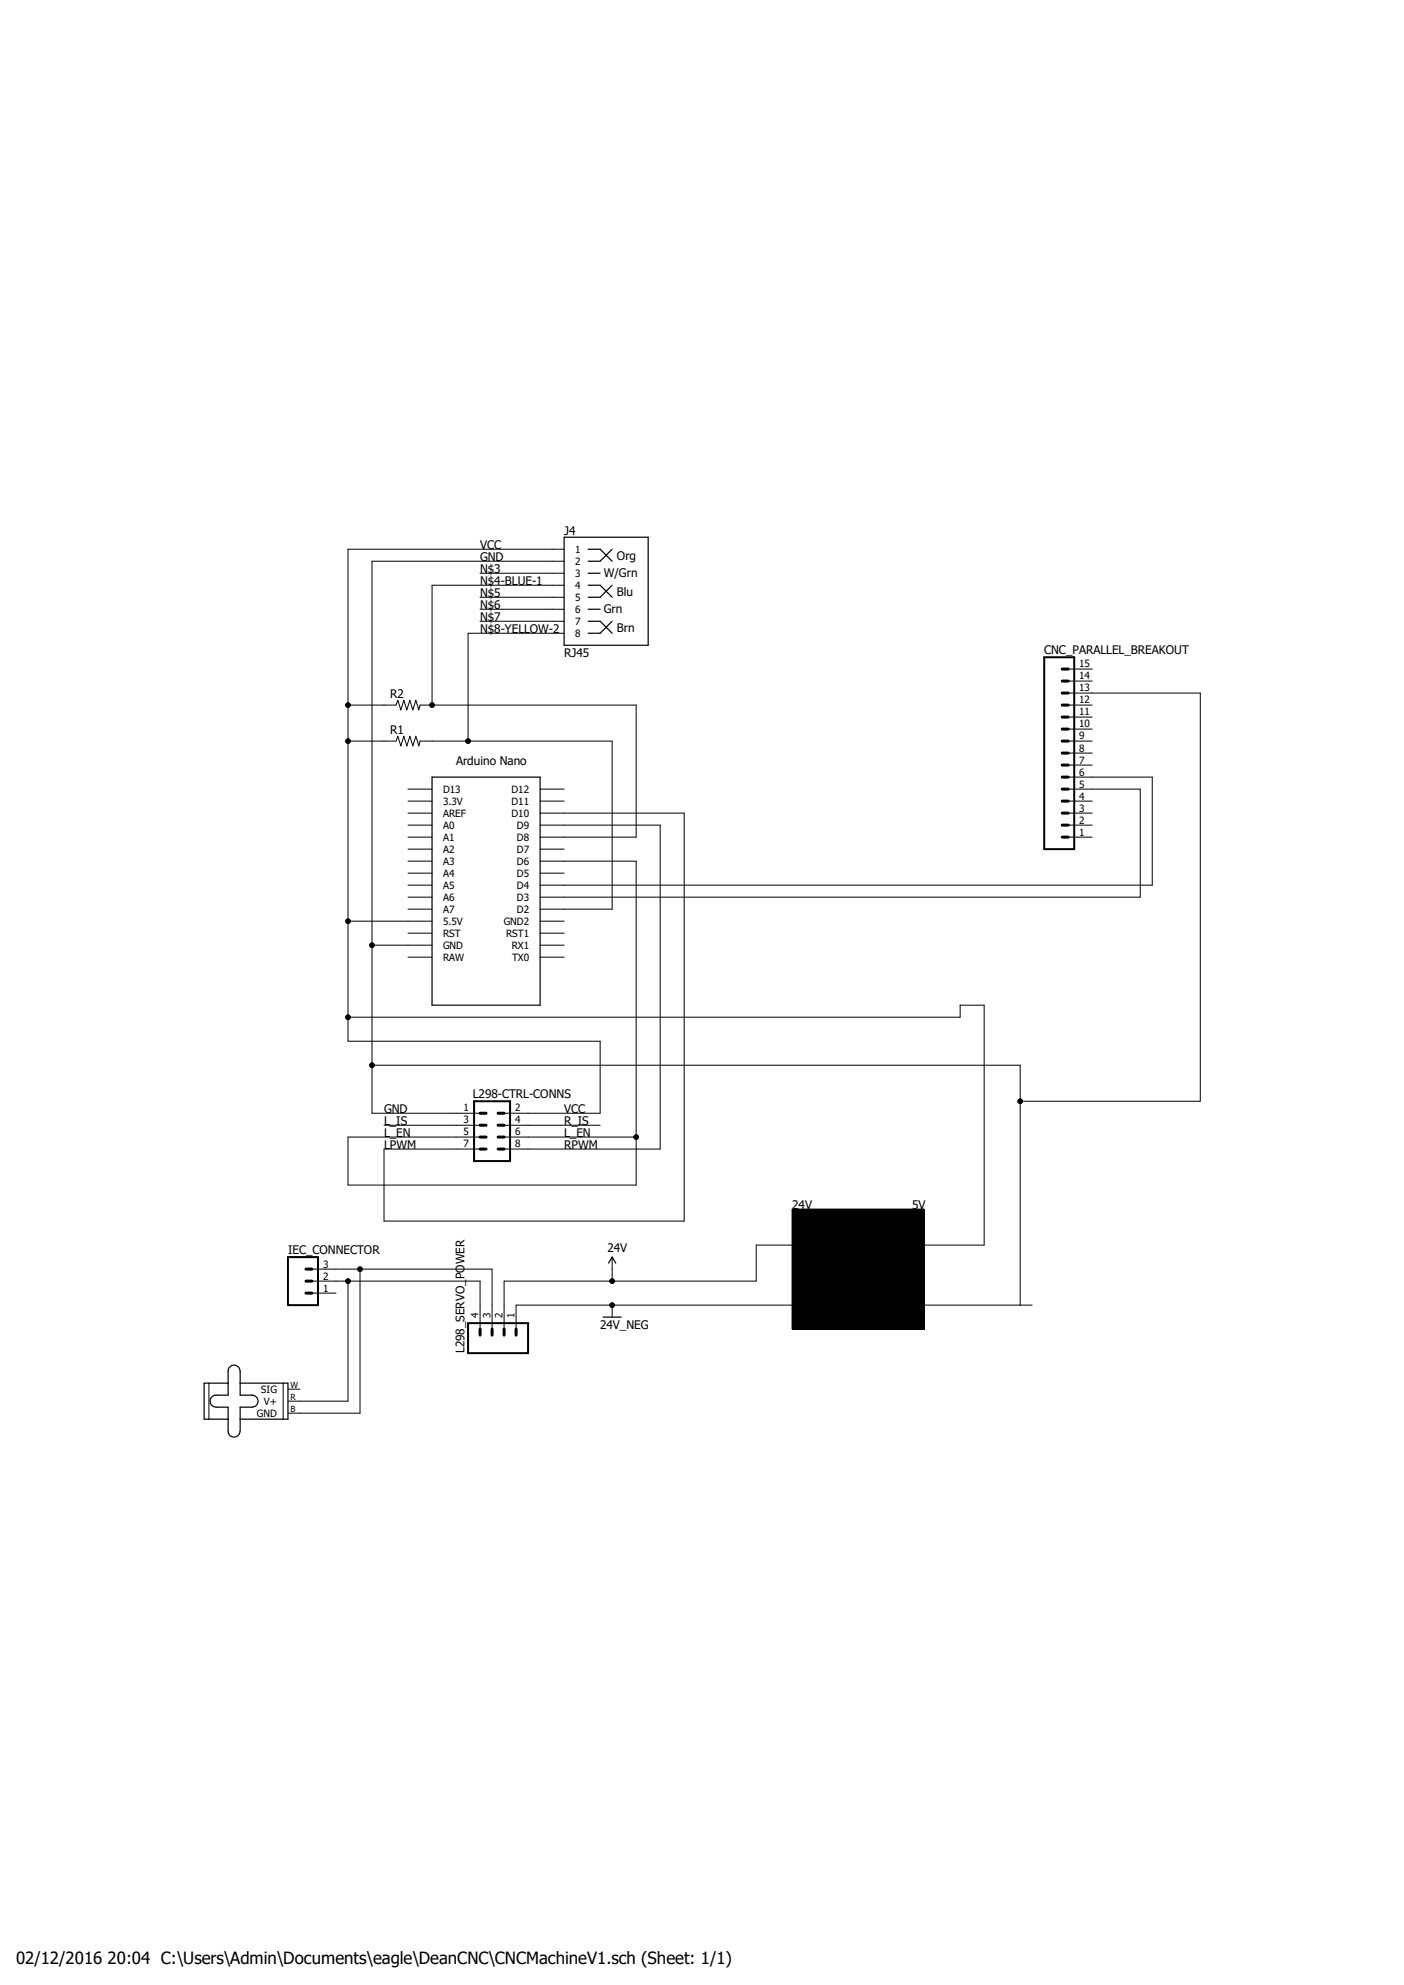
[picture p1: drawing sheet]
<svg xmlns="http://www.w3.org/2000/svg" width="297mm" height="420mm" viewBox="0 0 297 420" stroke-linecap="round" stroke-linejoin="round" font-family="sans-serif">
<path d="M43 110.7l211 193.5M254 110.7l-211 193.5" fill="none" stroke="#fff" stroke-width=".21"/>
<g fill="none" stroke="#000" stroke-width=".64">
<path d="M224.7 159.3h1.3M224.7 156.8h1.3M224.7 154.3h1.3M224.7 151.7h1.3M224.7 149.2h1.3M224.7 146.6h1.3M224.7 144.1h1.3M224.7 141.6h1.3M224.7 172h1.3M224.7 174.6h1.3M224.7 177.1h1.3M224.7 167h1.3"/>
<path d="M224.7 169.5h1.3M224.7 164.4h1.3M224.7 161.9h1.3M101.6 238.1h1.2M101.6 235.5h1.2M105.4 238.1h1.2M105.4 235.5h1.2M101.6 240.6h1.2M101.6 243.1h1.2M105.4 240.6h1.2M105.4 243.1h1.2M64.7 268.5h1.3"/>
<path d="M64.7 271.1h1.3M64.7 273.6h1.3M101.6 281.2v1.3M104.1 281.2v1.3M106.6 281.2v1.3M109.2 281.2v1.3"/>
</g>
<path d="M220.9 139.1h6.3v40.6h-6.3zM100.3 233h7.6v12.7h-7.6zM60.9 266h6.4v10.1h-6.4zM99 280h12.7v6.3h-12.7z" fill="none" stroke="#000" stroke-width=".42"/>
<g fill="none" stroke="#000" stroke-width=".21">
<path d="M119.3 118.7h-40.6v116.8h22.9M119.3 116.2h-45.7v104.1h53.4v15.2h-20.4M101.6 121.3h17.7M101.6 131.4h17.7M101.6 128.9h17.7M101.6 126.4h17.7M119.3 123.8h-27.9v25.4M119.3 134h-20.3v22.8M73.6 156.8h10.2l.4-1 .6 2 .6-2 .7 2 .6-2 .6 2 .7-2 .6 2 .3-1h40.6v35.6h-15.2M73.6 149.2h10.2l.4-1 .6 2 .6-2 .7 2 .6-2 .6 2 .7-2 .6 2 .3-1h45.7v27.9h-20.3M226 156.8h5.1M226 149.2h5.1"/>
<path d="M226 159.3h5.1M226 154.3h5.1M226 151.7h5.1M226 146.6h27.9v86.4h-38.1M226 144.1h5.1M226 141.6h5.1M86.3 169.5h5.1M86.3 172h5.1M86.3 179.7h5.1M86.3 177.1h5.1M86.3 174.6h5.1M86.3 167h5.1"/>
<path d="M114.3 172h30.4v86.4h-63.5v-15.3h20.4M114.3 174.6h25.4v68.5h-33.1M114.3 169.5h5M114.3 179.7h5M114.3 167h5M226 169.5h5.1M226 172h5.1M226 167h15.2v22.8h-126.9M226 164.4h17.8v22.9h-129.5M226 177.1h5.1M226 174.6h5.1M226 161.9h5.1"/>
<path d="M73.6 194.9h17.8M78.7 200h12.7M86.3 197.4h5.1M86.3 192.4h5.1M86.3 189.8h5.1M86.3 187.3h5.1M86.3 184.7h5.1M86.3 182.2h5.1M114.3 182.2h20.3v68.5h-61v-10.1h28M114.3 200h5M114.3 197.4h5M114.3 194.9h5"/>
<path d="M114.3 184.7h5M73.6 215.2h129.5v-2.5h5.1v50.7h-12.7M86.3 202.5h5.1M114.3 202.5h5M78.7 225.4h137.1v50.7M81.2 238.1h20.4M106.6 238.1h20.4M106.6 240.6h28M167.6 255.8h27.9v25.4h-27.9zM66 273.6h5.1M66 271.1h35.6v10.1M66 268.5h38.1v12.7"/>
<path d="M73.6 271.1v25.4h-12.7M76.2 268.5v30.5h-15.3M129.5 266v5.1M129.5 276.1v2.6M167.6 263.4h-7.6v7.7h-53.4v10.1M167.6 276.1h-58.4v5.1M195.5 276.1h22.9M44.2 292.7v7.6M59.9 292.7v7.6M60.9 293.9h2.6"/>
<circle cx="73.6" cy="149.2" r=".51"/>
<circle cx="73.6" cy="156.8" r=".51"/>
<circle cx="91.4" cy="149.2" r=".51"/>
<circle cx="99" cy="156.8" r=".51"/>
<circle cx="73.6" cy="194.9" r=".51"/>
<circle cx="78.7" cy="200" r=".51"/>
<circle cx="73.6" cy="215.2" r=".51"/>
<circle cx="78.7" cy="225.4" r=".51"/>
<circle cx="215.8" cy="233" r=".51"/>
<circle cx="134.6" cy="240.6" r=".51"/>
<circle cx="73.6" cy="271.1" r=".51"/>
<circle cx="76.2" cy="268.5" r=".51"/>
<circle cx="129.5" cy="271.1" r=".51"/>
<circle cx="129.5" cy="276.1" r=".51"/>
</g>
<g fill="none" stroke="#000" stroke-width=".25">
<path d="M119.3 113.7h17.8v22.8h-17.8zM124.4 116.2h2.6l2.5 2.5M129.5 116.2l-2.5 2.5h-2.6M124.4 131.4h2.6l2.5 2.6M124.4 123.8h2.6l2.5 2.6M124.4 128.9h2.6M124.4 121.3h2.6M129.5 131.4l-2.5 2.6h-2.6M129.5 123.8l-2.5 2.6h-2.6M91.4 164.4h22.9v48.3h-22.9zM127.6 278.7h3.8M128.7 267.3l.8-1.3 .8 1.3"/>
<path d="M48.3 292.7h-5.1v7.6h5.1M48.5 289.3a1.29 1.29 0 0 1 1.4-.4 1.29 1.29 0 0 1 .9 1.2v5.1h2.5a1.27 1.27 0 0 1 1.3 1.3 1.27 1.27 0 0 1-1.3 1.2h-2.5v5.1a1.27 1.27 0 0 1-1.3 1.3 1.27 1.27 0 0 1-1.2-1.3v-5.1h-2.6a1.27 1.27 0 0 1-1.2-1.2 1.27 1.27 0 0 1 1.2-1.3h2.6v-5.1zM50.8 292.7h10.1v7.6h-10.1"/>
</g>
<g fill="#000">
<path d="M167.6 255.8h27.9v25.4h-27.9z" fill-rule="evenodd"/>
<circle cx="73.6" cy="149.2" r=".51"/>
<circle cx="73.6" cy="156.8" r=".51"/>
<circle cx="91.4" cy="149.2" r=".51"/>
<circle cx="99" cy="156.8" r=".51"/>
<circle cx="73.6" cy="194.9" r=".51"/>
<circle cx="78.7" cy="200" r=".51"/>
<circle cx="73.6" cy="215.2" r=".51"/>
<circle cx="78.7" cy="225.4" r=".51"/>
<circle cx="215.8" cy="233" r=".51"/>
<circle cx="134.6" cy="240.6" r=".51"/>
<circle cx="73.6" cy="271.1" r=".51"/>
<circle cx="76.2" cy="268.5" r=".51"/>
<circle cx="129.5" cy="271.1" r=".51"/>
<circle cx="129.5" cy="276.1" r=".51"/>
</g>
<text font-size="3.6" x="3.4" y="415.5">02/12/2016 20:04 C:\Users\Admin\Documents\eagle\DeanCNC\CNCMachineV1.sch (Sheet: 1/1)</text>
<g font-size="2.5">
<text x="119.3" y="113.2">J4</text>
<text x="101.6" y="118.7">GND</text>
<text x="101.6" y="116.2">VCC</text>
<text x="130.5" y="118.5">Org</text>
<text x="101.6" y="121.3">N$3</text>
<text x="101.6" y="123.8">N$4-BLUE-1</text>
<text x="127.7" y="122">W/Grn</text>
<text x="101.6" y="126.4">N$5</text>
<text x="101.6" y="128.9">N$6</text>
<text x="101.6" y="131.4">N$7</text>
<text x="127.7" y="129.7">Grn</text>
<text x="130.5" y="126.1">Blu</text>
<text x="101.6" y="134">N$8-YELLOW-2</text>
<text x="130.5" y="133.7">Brn</text>
<text x="119.3" y="139.1">RJ45</text>
<text x="220.9" y="138.3">CNC_PARALLEL_BREAKOUT</text>
<text x="82.5" y="147.7">R2</text>
<text x="82.5" y="155.3">R1</text>
<text x="96.5" y="161.9">Arduino Nano</text>
<text x="100" y="232.2">L298-CTRL-CONNS</text>
<text x="81.2" y="235.5">GND</text>
<text x="81.2" y="238.1">L_IS</text>
<text x="119.3" y="235.5">VCC</text>
<text x="119.3" y="238.1">R_IS</text>
<text x="81.2" y="240.6">L_EN</text>
<text x="81.2" y="243.1">LPWM</text>
<text x="119.3" y="240.6">L_EN</text>
<text x="119.3" y="243.1">RPWM</text>
<text x="167.6" y="255.8">24V</text>
<text x="193" y="255.8">5V</text>
<text x="61" y="265.2">IEC_CONNECTOR</text>
<text x="128.5" y="265">24V</text>
<text x="127" y="281.2">24V_NEG</text>
<text x="98.3" y="286.3" transform="rotate(-90 98.3 286.3)">L298_SERVO_POWER</text>
</g>
<g font-size="2.1">
<text x="121.7" y="117">1</text>
<text x="121.7" y="119.5">2</text>
<text x="121.7" y="122">3</text>
<text x="121.7" y="124.6">4</text>
<text x="121.7" y="129.7">6</text>
<text x="121.7" y="127.1">5</text>
<text x="121.7" y="134.7">8</text>
<text x="121.7" y="132.2">7</text>
<text x="228.3" y="143.8">14</text>
<text x="228.3" y="141.2">15</text>
<text x="228.3" y="148.8">12</text>
<text x="228.3" y="146.3">13</text>
<text x="228.3" y="153.9">10</text>
<text x="228.3" y="151.4">11</text>
<text x="228.3" y="161.5">7</text>
<text x="228.3" y="159">8</text>
<text x="228.3" y="156.5">9</text>
<text x="93.7" y="167.7">D13</text>
<text x="108.2" y="167.7">D12</text>
<text x="228.3" y="166.6">5</text>
<text x="228.3" y="164.1">6</text>
<text x="93.7" y="170.3">3.3V</text>
<text x="93.7" y="172.8">AREF</text>
<text x="108.2" y="170.3">D11</text>
<text x="108.2" y="172.8">D10</text>
<text x="228.3" y="171.7">3</text>
<text x="228.3" y="169.2">4</text>
<text x="93.7" y="177.9">A1</text>
<text x="93.7" y="175.3">A0</text>
<text x="109.3" y="177.9">D8</text>
<text x="109.3" y="175.3">D9</text>
<text x="228.3" y="176.8">1</text>
<text x="228.3" y="174.2">2</text>
<text x="93.7" y="183">A3</text>
<text x="93.7" y="180.4">A2</text>
<text x="93.7" y="185.5">A4</text>
<text x="109.3" y="185.5">D5</text>
<text x="109.3" y="183">D6</text>
<text x="109.3" y="180.4">D7</text>
<text x="93.7" y="190.6">A6</text>
<text x="93.7" y="188">A5</text>
<text x="109.3" y="190.6">D3</text>
<text x="109.3" y="188">D4</text>
<text x="93.7" y="195.7">5.5V</text>
<text x="93.7" y="193.1">A7</text>
<text x="106.6" y="195.7">GND2</text>
<text x="109.3" y="193.1">D2</text>
<text x="93.7" y="203.3">RAW</text>
<text x="93.7" y="200.7">GND</text>
<text x="93.7" y="198.2">RST</text>
<text x="107.1" y="198.2">RST1</text>
<text x="108.2" y="200.7">RX1</text>
<text x="108.3" y="203.3">TX0</text>
<text x="98.1" y="235.2">1</text>
<text x="98.1" y="237.7">3</text>
<text x="109" y="235.2">2</text>
<text x="109" y="237.7">4</text>
<text x="98.1" y="240.2">5</text>
<text x="98.1" y="242.8">7</text>
<text x="109" y="240.2">6</text>
<text x="109" y="242.8">8</text>
<text x="68.4" y="268.2">3</text>
<text x="68.4" y="273.3">1</text>
<text x="68.4" y="270.7">2</text>
<text x="101.2" y="278.9" transform="rotate(-90 101.2 278.9)">4</text>
<text x="103.8" y="278.9" transform="rotate(-90 103.8 278.9)">3</text>
<text x="106.3" y="278.9" transform="rotate(-90 106.3 278.9)">2</text>
<text x="108.8" y="278.9" transform="rotate(-90 108.8 278.9)">1</text>
<text x="54.4" y="299.8">GND</text>
<text x="55.2" y="294.7">SIG</text>
<text x="55.8" y="297.2">V+</text>
</g>
<g font-size="1.8">
<text x="61.5" y="293.7">W</text>
<text x="61.5" y="296.2">R</text>
<text x="61.5" y="298.7">B</text>
</g>
</svg>
